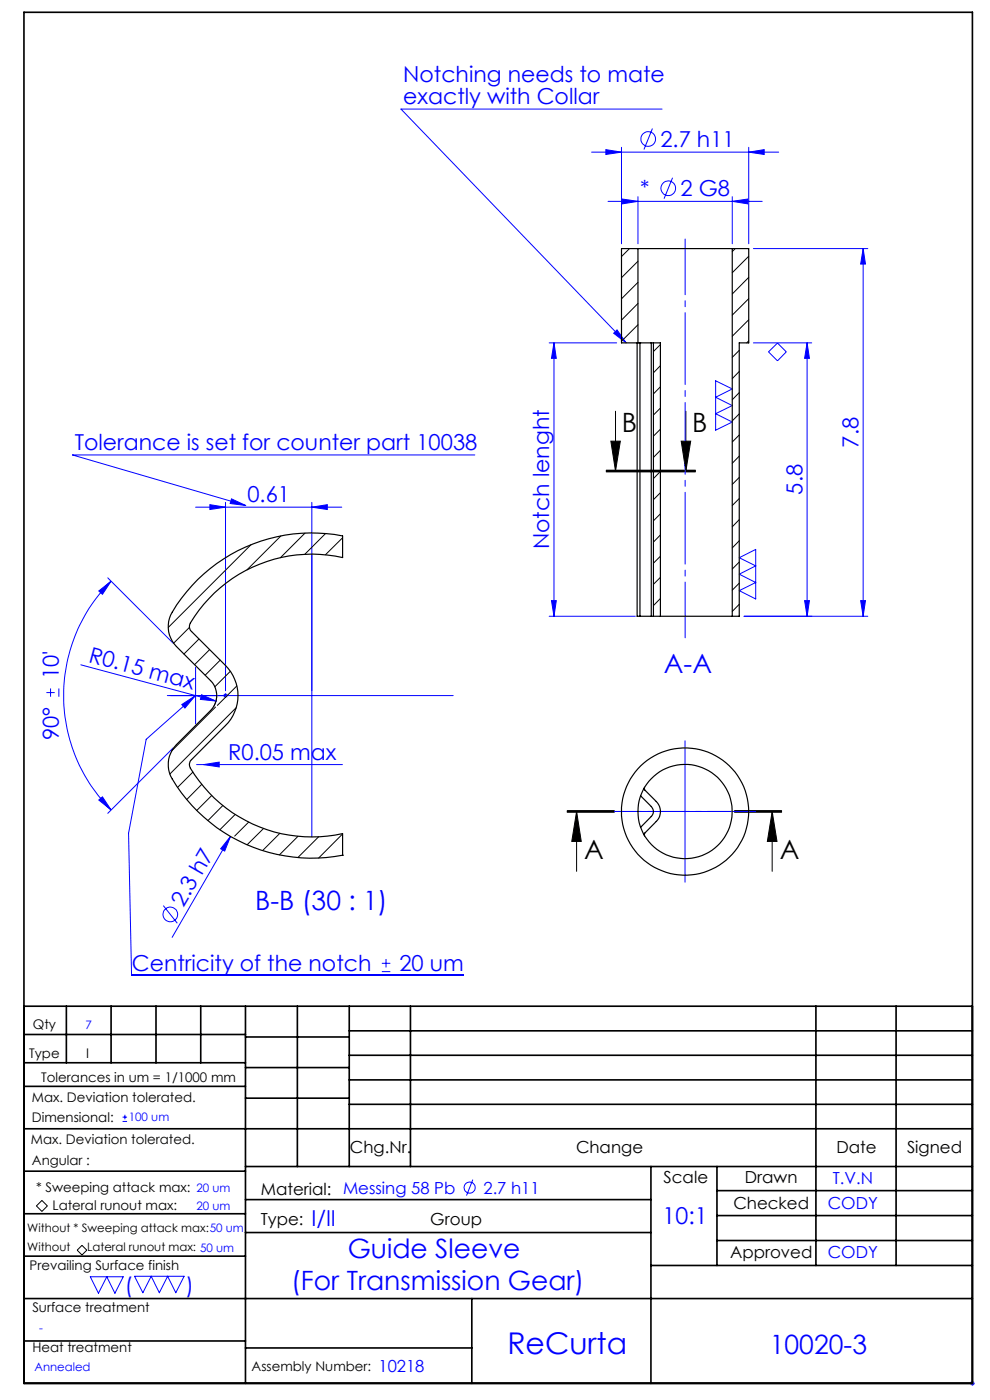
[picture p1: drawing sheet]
<svg xmlns="http://www.w3.org/2000/svg" width="210mm" height="297mm" viewBox="0 0 210 297" stroke-linecap="round" stroke-linejoin="round" font-family="sans-serif">
<g fill="none" stroke="#00f" stroke-width=".21">
<path d="M125.5 32.3h39.7M128.5 31.7l3.3 .6-3.3 .5zM131.8 31.3v20.4M138.4 27.3l-1.8 4.4M140.4 23.1h-55.3l47.7 49.6M142.7 37.7l-1.8 4.5M158.8 32.3l3.3-.6v1.1zM158.8 31.3v20.4M129 42.7h32.7M132 42.2l3.3 .5-3.3 .5zM135.3 41.7v10M155.3 42.7l3.3-.5v1z"/>
<path d="M155.3 41.7v10M159.8 52.7h24.3M183.1 52.7l.5 3.3h-1zM183.1 52.7v78M116.5 72.7h14.3M117.5 72.7v58M117.5 72.7l.5 3.3h-1zM130.2 70.7l.7-.7 1.9 2.7zM159.8 72.7h12.4M163 74.6l1.9-1.8 1.9 1.8-1.9 1.9zM171.2 72.7l.5 3.3h-1zM171.2 72.7v58"/>
<path d="M100.7 96.5h-85.3l36.7 10.7M151.8 80.8l3.5 1.7-3.5 1.8 3.5 1.7-3.5 1.8 3.5 1.7-3.5 1.8zM41.5 107.6h31M44.5 107.1l3.3 .5-3.3 .5zM47.8 106.6v39.9M49.1 105.8l3 1.4-3.3-.4zM66.1 107.6l3.3-.5v1zM66.1 106.6v70.9M156.8 118.3l3.5-1.7v10.5l-3.5-1.8 3.5-1.7-3.5-1.8 3.5-1.8zM21 125.4l2.6-2.1-1.9 2.8zM22.9 122.6l13.8 13.9M23.6 123.3a34.3 34.3 0 0 0 0 48.5"/>
<path d="M116.5 130.7h18.3M117 127.4h1l-.5 3.3zM157.8 130.7h26.3M170.7 127.4h1l-.5 3.3zM182.6 127.4h1l-.5 3.3zM9.8 146.9h1.8M10.7 146v1.8M12.5 146v1.8M17.1 141l28.7 7.7M35.5 147.6h60.6M36.7 158.7l-13.8 13.8M38.6 149.5l2.8-1.9-2.2 2.6z"/>
<path d="M41.4 147.6l-10.4 9.2-3.7 20 .6 30h70.4M41.5 141.6v12M42.8 147.4l3 1.3-3.3-.3zM46 147.7l-.3 1.5-.4 .8M47.5 147.2l.7 .7M47.8 147.1v1M48.2 147.2l-.7 .7M145.3 157.2v29.9M21 169.7l.7-.7 1.9 2.8zM41.7 162.2h30.9M43.2 162.2l3.3-.5v1zM48.9 177.4l-1.2 3.1-.9-.4z"/>
<path d="M48.9 177.4l-12.4 21.5M130.3 172.2h30M34.6 192.1l3 3.8M81 206.1h1.8M81 204.4h1.8M81.9 203.4v1.8M26 237.9h1M26 237h1M26.5 236.5v1M100.3 250.3l-1.3 3.3M19.2 270.9h6.9l-1.7 3.5-1.8-3.5-1.7 3.5zM28.5 270.8h10.6l-1.8 3.4-1.7-3.4-1.8 3.4-1.7-3.4-1.8 3.4z"/>
<path d="M205.8 293.5h1M205.9 293.1l.7 .7M206.3 293v1M206.6 293.1l-.7 .7"/>
<circle cx="137.5" cy="29.5" r="1.55"/>
<circle cx="141.7" cy="39.9" r="1.56"/>
<circle cx="36.1" cy="194" r="1.56"/>
<circle cx="99.6" cy="252" r="1.18"/>
</g>
<g fill="none" stroke="#000" stroke-width=".21">
<path d="M128.6 99.9h18.9M128.6 99.7h18.9M129.6 93.6h2l-1 6.3zM130.6 87.2v12.7M144.5 93.6h2l-1 6.3zM145.5 87.2v12.7M128.6 100.1h18.9M120.3 172.3h10zM120.3 172.1h10M120.3 172h10M122.3 172.2l1 6.3h-2zM122.3 172.2v12.7"/>
<path d="M155.8 172.1h10M155.8 172h10M155.8 172.3h10M163.8 172.2l1 6.3h-2zM163.8 172.2v12.7M7.7 255.8l1.2-1.1 1.2 1.1-1.2 1.2zM16.4 265.2l1-1 1 1-1 1z"/>
</g>
<path d="M165.8 172.1h-45.5" fill="none" stroke="#000" stroke-width=".21" stroke-dasharray="6.3 1.3 1.3 1.3" stroke-dashoffset=".7"/>
<path d="M147.5 99.9h-18.9" fill="none" stroke="#000" stroke-width=".21" stroke-dasharray="6.3 1.3 1.3 1.3" stroke-dashoffset="3.9"/>
<path d="M145.3 135.3v-84.6" fill="none" stroke="#00f" stroke-width=".21" stroke-dasharray="15.2 1.3 1.3 1.3" stroke-dashoffset="3.4"/>
<g fill="none" stroke="#000" stroke-width=".35">
<path d="M5.1 2.6h201.2v290.9h-201.2zM5.1 213.5h201.2M5.1 219.5h47M14.1 213.5v12M23.6 213.5v12M33.1 213.5v12M42.6 213.5v12M52.1 213.5v80M52.1 220h22M63.1 213.5v34M74.1 218.7h132.2M74.1 213.5v34"/>
<path d="M87.1 213.5v34M173.1 213.5v55M190.1 213.5v55M5.1 239.5h201.2M5.1 230.5h47M5.1 225.5h47M52.1 226.5h22M52.1 233h22M74.1 223.9h132.2M74.1 229.1h132.2M74.1 234.3h132.2M5.1 257.5h47"/>
<path d="M5.1 248.5h47M52.1 247.5h154.2M52.1 254.5h86M138.1 247.5v46M152.1 247.5v21M152.1 252.6h54.2M152.1 257.9h54.2M5.1 275.5h201.2M5.1 266.5h47M52.1 261.5h86M100.1 275.5v18M138.1 268.5h68.2"/>
<path d="M152.1 263.2h54.2M5.1 284.5h47M52.1 286h48"/>
</g>
<g fill="#000">
<path d="M144.5 93.6h2l-1 6.3zM129.6 93.6h2l-1 6.3z"/>
<path d="M163.8 172.2l1 6.3h-2zM122.3 172.2l1 6.3h-2z"/>
</g>
<g fill="#00f">
<path d="M42.8 147.4l3 1.3-3.3-.3z"/>
<path d="M43.2 162.2l3.3-.5v1z"/>
<path d="M48.9 177.4l-1.2 3.1-.9-.4z"/>
<path d="M130.2 70.7l.7-.7 1.9 2.7zM49.1 105.8l3 1.4-3.3-.4zM38.6 149.5l2.8-1.9-2.2 2.6z"/>
<path d="M44.5 107.1l3.3 .5-3.3 .5zM66.1 107.6l3.3-.5v1z"/>
<path d="M183.1 52.7l.5 3.3h-1zM182.6 127.4h1l-.5 3.3zM117.5 72.7l.5 3.3h-1zM117 127.4h1l-.5 3.3z"/>
<path d="M171.2 72.7l.5 3.3h-1zM170.7 127.4h1l-.5 3.3z"/>
<path d="M21 125.4l2.6-2.1-1.9 2.8zM21 169.7l.7-.7 1.9 2.8z"/>
<path d="M132 42.2l3.3 .5-3.3 .5zM155.3 42.7l3.3-.5v1zM128.5 31.7l3.3 .6-3.3 .5zM158.8 32.3l3.3-.6v1.1z"/>
</g>
<g fill="none" stroke="#000" stroke-width=".25">
<path d="M135.3 52.7h20M135.3 52.7h-3.5v20h3.5M135.3 52.7v20M155.3 52.7h3.5v20h-2v58h-1.5M155.3 52.7v78M135.1 72.7v58h.6M135.3 72.7h2.8M135.7 72.7v58M138.1 72.7h.5M138.1 72.7v58M138.6 72.7h1.5v58M138.6 72.7v58"/>
<path d="M41.9 122.9a34.5 34.5 0 0 1 30.8-9.2v4.6a29.8 29.8 0 0 0-32.5 14.3v.5l.3 .7 7.3 7.4a9 9 0 0 1 0 12.7l-7.2 7.2a1.44 1.44 0 0 0-.2 1.9 30 30 0 0 0 32.3 13.8v4.6a34.4 34.4 0 0 1-36.5-16.8 6 6 0 0 1 1.2-6.6l7.3-7.3a4.5 4.5 0 0 0 0-6.3l-7.3-7.2a5.9 5.9 0 0 1-.9-7.3 34 34 0 0 1 5.4-7zM135.7 130.7h2.4M138.1 130.7h.5M138.6 130.7h1.5M140.1 130.7h15.2M135.9 168.8l2.2 2.3a1.45 1.45 0 0 1 0 2.1l-2.2 2.3M136.7 167v.4l.1 .2 2.4 2.4a2.96 2.96 0 0 1 0 4.3l-2.5 2.5v.5"/>
<circle cx="145.3" cy="172.2" r="10"/>
<circle cx="145.3" cy="172.2" r="13.5"/>
</g>
<g fill="none" stroke="#000" stroke-width=".21">
<path d="M133.5 52.7l-1.7 1.7M135.3 55.4l-3.5 3.5M135.3 59.9l-3.5 3.5M156 52.7l-.7 .7M158.8 54.4l-3.5 3.5M158.8 58.8l-3.5 3.6M135.3 64.4l-3.5 3.5M135.3 68.9l-3.5 3.5M140.1 73.1l-1.5 1.5M140.1 77.6l-1.5 1.5M156.8 74.3l-1.5 1.5M156.8 78.8l-1.5 1.5"/>
<path d="M158.8 67.8l-3.5 3.5M158.8 72.3l-.4 .4M158.8 63.4l-3.5 3.4M140.1 82.1l-1.5 1.5M140.1 86.6l-1.5 1.4M140.1 91l-1.5 1.5M140.1 95.5l-1.5 1.5M156.8 87.8l-1.5 1.5M156.8 83.3l-1.5 1.5M156.8 92.3l-1.5 1.5M156.8 96.8l-1.5 1.5M53.2 115.6l-17.5 17.5"/>
<path d="M59.6 113.7l-7.2 7.2M64.7 113.1l-5.2 5.2M69.1 113.2l-4.4 4.4M72.7 114.1l-3.7 3.6M140.1 100l-1.5 1.5M140.1 104.5l-1.5 1.5M140.1 109l-1.5 1.5M140.1 113.5l-1.5 1.5M140.1 118l-1.5 1.5M156.8 101.3l-1.5 1.5M156.8 105.8l-1.5 1.4M156.8 110.2l-1.5 1.6"/>
<path d="M156.8 114.7l-1.5 1.5M156.8 119.2l-1.5 1.5M40.2 133.1l-3.4 3.4M42.2 135.6l-3.2 3.1M44.4 137.8l-3.1 3.2M140.1 122.5l-1.5 1.5M140.1 127l-1.5 1.5M156.8 123.7l-1.5 1.5M156.8 128.2l-1.5 1.5M45.7 150l-9.3 9.3M46.7 140l-3.2 3.2M48.9 142.4l-3.3 3.3"/>
<path d="M50.1 150.1l-14.1 14.1M50.2 145.5l-4.1 4.1M40.9 163.8l-3.2 3.2M42.8 166.4l-3.2 3.2M44.9 168.8l-3.2 3.1M47.3 170.9l-3.2 3.2M49.9 172.8l-3.3 3.2M52.7 174.4l-2.9 3M55.9 175.8l-3.5 3.4M59.4 176.8l-3.7 3.6M63.2 177.4l-3.9 4M67.6 177.5l-4.4 4.4"/>
<path d="M72.7 176.9l-5.1 5.1M72.7 181.4h.1"/>
</g>
<text font-size="6.3" fill="#00f" x="107.6" y="287.3">ReCurta</text>
<g font-size="5.6">
<text x="131.9" y="91.6">B</text>
<text x="146.8" y="91.6">B</text>
<text x="123.9" y="182.3">A</text>
<text x="165.4" y="182.3">A</text>
</g>
<g font-size="5.6" fill="#00f">
<text x="140.8" y="142.8">A-A</text>
<text x="54.1" y="193">B-B (30 : 1)</text>
<text x="73.8" y="267">Guide Sleeve</text>
<text x="61.8" y="273.6">(For Transmission Gear)</text>
<text x="163.3" y="287.2">10020-3</text>
</g>
<text font-size="4.9" fill="#00f" x="140.6" y="259.7">10:1</text>
<g font-size="4.7" fill="#00f">
<text x="85.5" y="17.5">Notching needs to mate</text>
<text x="85.5" y="22">exactly with Collar</text>
<text x="140.1" y="31.2">2.7 h11</text>
<text x="135.8" y="41.6">*</text>
<text x="144.3" y="41.6">2 G8</text>
<text x="15.8" y="95.4">Tolerance is set for counter part 10038</text>
<text x="182.1" y="94.9" transform="rotate(-90 182.1 94.9)">7.8</text>
<text x="52.5" y="106.6">0.61</text>
<text x="170.2" y="104.9" transform="rotate(-90 170.2 104.9)">5.8</text>
<text x="116.5" y="116.5" transform="rotate(-90 116.5 116.5)">Notch lenght</text>
<text x="18.7" y="140.4" transform="rotate(15 18.7 140.4)">R0.15 max</text>
<text x="12.5" y="144.1" transform="rotate(-90 12.5 144.1)">10'</text>
<text x="12.5" y="157.1" transform="rotate(-90 12.5 157.1)">90°</text>
<text x="48.4" y="161.2">R0.05 max</text>
<text x="38.9" y="192.6" transform="rotate(-60 38.9 192.6)">2.3 h7</text>
<text x="28" y="206.1">Centricity of the notch</text>
<text x="84.7" y="206.1">20 um</text>
<text x="66.1" y="260">I/II</text>
<text x="26.5" y="274.2">(</text>
<text x="39.4" y="274.2">)</text>
</g>
<g font-size="3.5">
<text x="74.2" y="244.7">Chg.Nr.</text>
<text x="122.2" y="244.7">Change</text>
<text x="177.4" y="244.7">Date</text>
<text x="192.4" y="244.7">Signed</text>
<text x="140.8" y="250.9">Scale</text>
<text x="158" y="250.9">Drawn</text>
<text x="55.3" y="253.5">Material: Messing 58 Pb</text>
<text x="155.6" y="256.4">Checked</text>
<text x="55.3" y="259.8">Type:</text>
<text x="91.3" y="259.8">Group</text>
<text x="154.9" y="266.9">Approved</text>
</g>
<g font-size="3.5" fill="#00f">
<text x="176.6" y="251.1">T.V.N</text>
<text x="102.6" y="253.3">2.7 h11</text>
<text x="175.6" y="256.6">CODY</text>
<text x="175.6" y="267">CODY</text>
<text x="80.3" y="291.1">10218</text>
</g>
<g font-size="2.8">
<text x="7" y="218.4">Qty</text>
<text x="6.2" y="224.5">Type</text>
<text x="18.2" y="224.5">I</text>
<text x="6.8" y="233.7">Max. Deviation tolerated.</text>
<text x="8.8" y="229.4">Tolerances in um = 1/1000 mm</text>
<text x="6.8" y="238.1">Dimensional:</text>
<text x="6.6" y="242.8">Max. Deviation tolerated.</text>
<text x="6.8" y="247.1">Angular :</text>
<text x="7.6" y="252.9">* Sweeping attack max:</text>
<text x="11.2" y="256.7">Lateral runout max:</text>
<text x="6.3" y="269.5">Prevailing Surface finish</text>
<text x="6.9" y="278.3">Surface treatment</text>
<text x="6.9" y="286.7">Heat treatment</text>
<text x="53.4" y="290.9">Assembly Number:</text>
</g>
<g font-size="2.5" fill="#00f">
<text x="18.1" y="218.3">7</text>
<text x="27.3" y="237.9">100 um</text>
<text x="41.7" y="256.6">20 um</text>
<text x="41.7" y="252.9">20 um</text>
<text x="8.3" y="282.6">-</text>
<text x="7.3" y="290.8">Annealed</text>
</g>
<g font-size="2.5">
<text x="5.8" y="261.4">Without * Sweeping attack max:50 um</text>
<text x="5.8" y="265.4">Without</text>
<text x="18.5" y="265.3">Lateral runout max: 50 um</text>
</g>
</svg>
